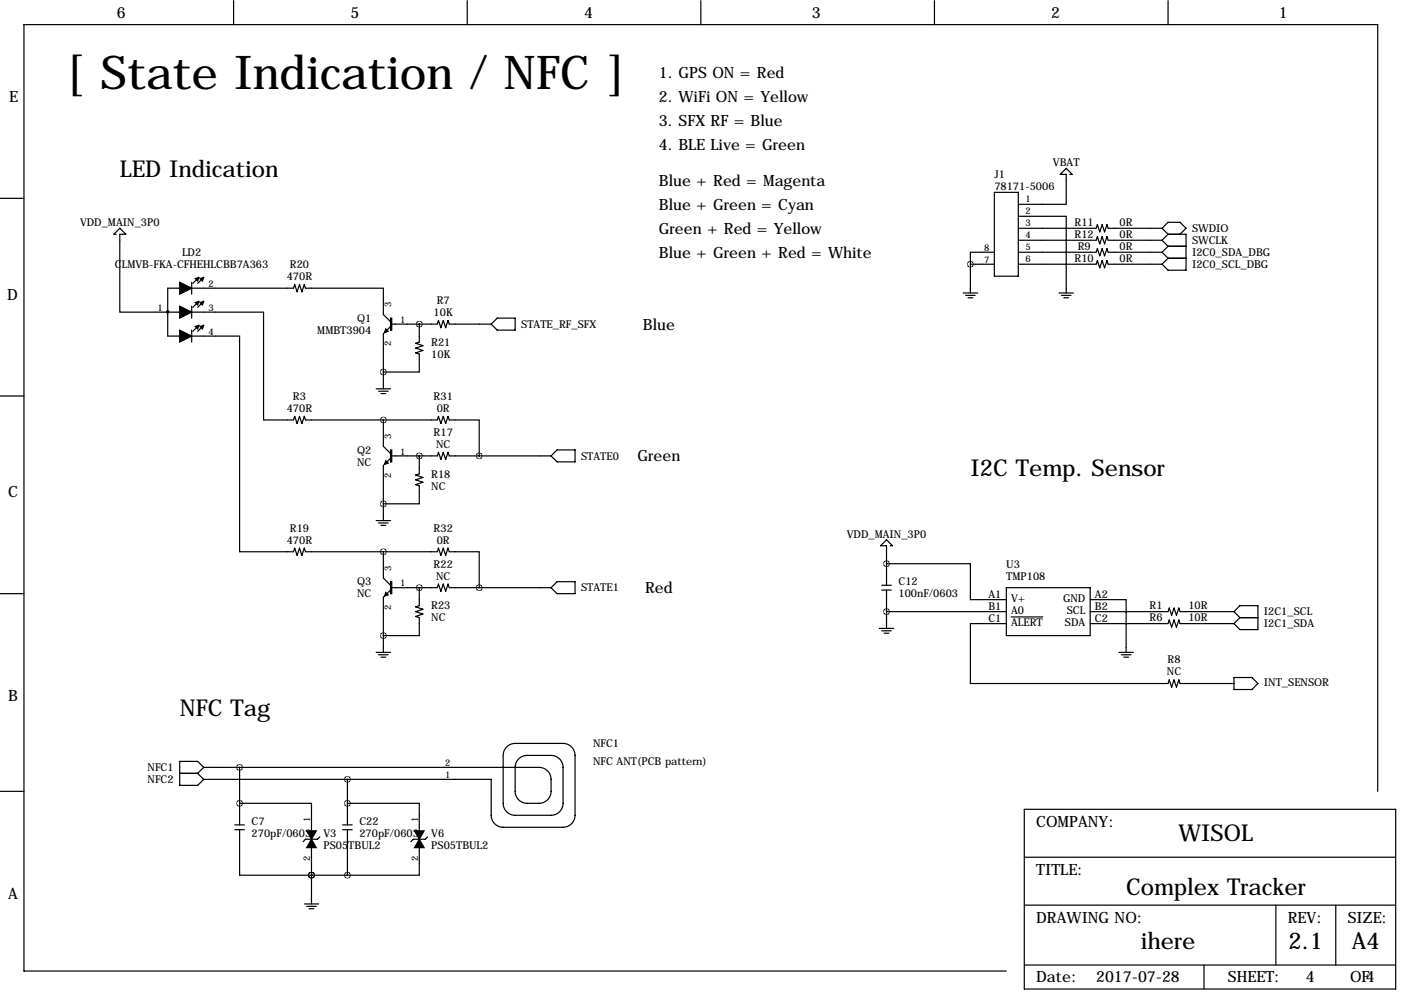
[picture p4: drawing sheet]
<svg xmlns="http://www.w3.org/2000/svg" width="297mm" height="211mm" viewBox="0 0 297 211" stroke-linecap="round" stroke-linejoin="round" font-family="sans-serif">
<g fill="none" stroke="#000" stroke-width=".25">
<path d="M49.5 .1v5.1M99.1 .1v5.1M148.6 .1v5.1M198.1 .1v5.1M247.6 .1v5.1M226.8 37h.5l-1.2-1.3-1.3 1.3h1.3v6.3h-10.2M0 42.1h5.1M24.6 49.7h-.5l1.3-1.3 1.3 1.3h-1.3v16.5h12.7M40.6 59.8v2.6M42.2 58.8l-1.3 1.3M43.2 58.8l-1.3 1.3M205.7 56h5.1"/>
<path d="M205.7 56v6.1M210.8 53.5h-5.1v2.5M210.8 40.8h5.1v17.8h-5.1zM215.9 45.9h10.2v16.2M215.9 48.4h16.5l.3-.8 .5 1.6 .5-1.6 .5 1.6 .5-1.6 .2 .8h11.5M215.9 50.9h16.5l.3-.7 .5 1.5 .5-1.5 .5 1.5 .5-1.5 .2 .7h11.5M215.9 53.5h16.5l.3-.8 .5 1.5 .5-1.5 .5 1.5 .5-1.5 .2 .8h11.5M215.9 56h16.5l.3-.7 .5 1.5 .5-1.5 .5 1.5 .5-1.5 .2 .7h11.5M246.4 53.5l1.2 1.3M246.4 48.4l1.2-1.3h2.6l1.3 1.3-1.3 1.3M246.4 48.4l1.2 1.3M246.4 50.9l1.2 1.3"/>
<path d="M247.6 49.7h3.9v7.6h-3.9l-1.2-1.3M247.6 54.8h3.9M247.6 52.2h3.9M247.6 52.2l-1.2 1.3M247.6 54.8l-1.2 1.2M247.6 49.7l-1.2 1.2M38.1 61.1h-2.5v10.2h2.5M40.6 61.1h21.6l.3-.8 .5 1.6 .5-1.6 .5 1.6 .5-1.6 .3 .8h16.5v5.6l1.5 1.5v-.2M40.6 66.2h15.3v22.8h6.3l.3-.7 .5 1.5 .5-1.5 .5 1.5 .5-1.5 .3 .7h27.9l.3-.7 .5 1.5 .5-1.5 .5 1.5 .5-1.5 .2 .7h6.4v7.7M40.6 71.3h10.2v45.7h11.4l.3-.8 .5 1.5 .5-1.5 .5 1.5 .5-1.5 .3 .8h27.9l.3-.8 .5 1.5 .5-1.5 .5 1.5 .5-1.5 .2 .8h6.4v7.6M40.6 64.9v2.6M40.6 70v2.5"/>
<path d="M42.2 63.9l-1.3 1.3M42.2 69l-1.3 1.2M43.2 63.9l-1.3 1.3M43.2 69l-1.3 1.2M82.8 69.2l-1.5 1.6v11.6M83.1 68.7h9.6l.3-.7 .5 1.5 .5-1.5 .5 1.5 .5-1.5 .2 .7h8.9M88.9 68.7v3.8l-.8 .3 1.6 .5-1.6 .5 1.6 .5-1.6 .5 .8 .3v3.8h-7.6M104.1 68.7l1.3-1.2h3.8v2.5h-3.8zM204.2 62.1h3.1M204.7 62.6h2.1M205.2 63.1h1M224.5 62.1h3.1"/>
<path d="M225 62.6h2.1M225.6 63.1h1M0 84h5.1M79.8 82.4h3M80.3 82.9h2M80.8 83.5h1M81.3 89v5.6l1.5 1.6v-.3M82.8 97.2l-1.5 1.5v11.7M83.1 96.7h9.6l.3-.8 .5 1.5 .5-1.5 .5 1.5 .5-1.5 .2 .8h21.6M88.9 96.7v3.8l-.8 .2 1.6 .5-1.6 .5 1.6 .5-1.6 .6 .8 .2v3.8h-7.6M118.1 95.4h3.8v2.5h-3.8l-1.3-1.2zM79.8 110.4h3"/>
<path d="M80.3 110.9h2M80.8 111.4h1M81.3 117v5.6l1.5 1.5v-.3M188 119.5h17.7v7.6h7.7M188.7 115.7h.5l-1.2-1.3-1.3 1.3h1.3v8.4M0 125.9h5.1M79.8 138.3h3M80.3 138.8h2M80.8 139.3h1M82.8 125.1l-1.5 1.5v11.7M83.1 124.6h9.6l.3-.8 .5 1.6 .5-1.6 .5 1.6 .5-1.6 .2 .8h21.6M88.9 124.6v3.8l-.8 .3 1.6 .5-1.6 .5 1.6 .5-1.6 .5 .8 .3v3.8h-7.6"/>
<path d="M118.1 123.3h3.8v2.6h-3.8l-1.3-1.3zM186.4 133.2h3.1M186.9 124.1h2.1M186.9 125.1h2.1M186.9 133.7h2.1M187.5 134.3h1M188 129.7h25.4M188 125.1v8.1M213.4 132.2h-7.7v12.7h41.9l.3-.7 .5 1.5 .5-1.5 .5 1.5 .5-1.5 .3 .7h11.4M213.4 124.6h17.7v10.2h-17.7zM214.4 130.8h6.7M231.1 127.1h7.7v11.2"/>
<path d="M231.1 129.7h16.5l.3-.8 .5 1.5 .5-1.5 .5 1.5 .5-1.5 .3 .8h11.4M231.1 132.2h16.5l.3-.7 .5 1.5 .5-1.5 .5 1.5 .5-1.5 .3 .7h11.4M237.2 138.3h3.1M237.7 138.8h2.1M238.3 139.3h1M261.6 129.7l1.3 1.3M261.6 129.7l1.3-1.3h3.8v5.1h-3.8l-1.3-1.3M262.9 131h3.8M262.9 131l-1.3 1.2M261.6 143.7h3.8l1.3 1.2-1.3 1.3h-3.8zM0 167.8h5.1M38.1 164h3.8"/>
<path d="M41.9 164l1.3 1.2M43.2 162.7h71.1a2.54 2.54 0 0 1 2.5 2.5v2.6a2.54 2.54 0 0 1-2.5 2.5h-2.5a2.54 2.54 0 0 1-2.6-2.5v-5.1a2.54 2.54 0 0 1 2.6-2.5h5a2.54 2.54 0 0 1 2.6 2.5v7.6a2.54 2.54 0 0 1-2.6 2.6h-7.6a2.54 2.54 0 0 1-2.5-2.6v-10.1a2.54 2.54 0 0 1 2.5-2.6h10.2a2.54 2.54 0 0 1 2.5 2.6v12.7a2.54 2.54 0 0 1-2.5 2.5h-12.7a2.54 2.54 0 0 1-2.6-2.5v-7.7h-60.9M43.2 162.7l-1.3-1.3h-3.8v5.1h3.8l1.3-1.3M43.2 162.7l-1.3 1.3M49.8 174.9h2M49.8 175.9h2M50.8 170.3h15.2v5.9M50.8 175.9v9.7h15.2M50.8 162.7v12.2M66 179.7v12M67.8 177.4l-.5 .5h-2.5l-.5 .5M72.6 174.9h2.1"/>
<path d="M72.6 175.9h2.1M73.7 170.3h15.2v5.9M73.7 165.2v9.7M73.7 175.9v9.7M88.9 179.7v5.9h-15.2M90.7 177.4l-.5 .5h-2.6l-.5 .5M217.2 171.6h78.7v38.1h-78.7zM292.1 167.8v-162.6h-287v200.7h208.3M64.5 191.7h3.1M65 192.2h2.1M65.5 192.7h1M66 185.6h.1"/>
<path d="M66 185.6h7.7M217.2 191.9h78.7M217.2 181.8h78.7M270.5 191.9v12.7M283.2 191.9v12.7M217.2 204.6h78.7M255.3 204.6v5.1"/>
<circle cx="35.6" cy="66.1" r=".25"/>
</g>
<g fill="#000" stroke="#000" stroke-width=".25">
<path d="M38.1 59.8l2.5 1.3-2.5 1.3zM41.4 59.1l.8-.3-.3 .8zM42.4 59.1l.8-.3-.3 .8zM38.1 64.9l2.5 1.3-2.5 1.3zM38.1 70l2.5 1.3-2.5 1.2zM41.4 64.1l.8-.2-.3 .8zM41.4 69.2l.8-.2-.3 .7zM42.4 64.1l.8-.2-.3 .8zM42.4 69.2l.8-.2-.3 .7zM81.8 69.7l.5 .5-.8 .3zM82.8 67.5h.3v2.5h-.3zM81.8 97.7l.5 .5-.8 .2z"/>
<path d="M82.8 95.4h.3v2.5h-.3zM81.8 125.6l.5 .5-.8 .3zM82.8 123.3h.3v2.6h-.3zM65 176.2h2.1l-1.1 1.7zM66 177.9l1.1 1.8h-2.1zM87.9 176.2h2l-1 1.7zM88.9 177.9l1 1.8h-2z"/>
</g>
<path d="M81.2 78.9a.05 .05 0 0 0 .1 0 .05 .05 0 0 0-.1 0zM81.2 106.8a.05 .05 0 0 0 .1 0 .05 .05 0 0 0-.1 0zM81.2 134.8a.05 .05 0 0 0 .1 0 .05 .05 0 0 0-.1 0zM73.6 165.2a.05 .05 0 0 0 .1 0 .05 .05 0 0 0-.1 0zM73.6 170.3a.05 .05 0 0 0 .1 0 .05 .05 0 0 0-.1 0zM73.6 185.6a.05 .05 0 0 0 .1 0 .05 .05 0 0 0-.1 0zM66 185.6a.05 .05 0 0 0 .1 0 .05 .05 0 0 0-.1 0zM66 185.6a.05 .05 0 0 0 .1 0 .05 .05 0 0 0-.1 0zM205.7 56a.05 .05 0 0 0 .1 0 .05 .05 0 0 0-.1 0zM81.2 89a.05 .05 0 0 0 .1 0 .05 .05 0 0 0-.1 0zM81.2 117a.05 .05 0 0 0 .1 0 .05 .05 0 0 0-.1 0zM187.9 129.7a.05 .05 0 0 0 .1 0 .05 .05 0 0 0-.1 0zM187.9 119.5a.05 .05 0 0 0 .1 0 .05 .05 0 0 0-.1 0z" fill="#000" stroke="#000" stroke-width="1.3"/>
<text font-size="9.9" x="14" y="18.8">[ State Indication / NFC ]</text>
<g font-size="4.9">
<text x="25.4" y="37.4">LED Indication</text>
<text x="205.7" y="100.9">I2C Temp. Sensor</text>
<text x="38.1" y="151.7">NFC Tag</text>
<text x="249.9" y="178.4">WISOL</text>
<text x="238.7" y="189.8">Complex Tracker</text>
<text x="241.9" y="201.3">ihere</text>
<text x="273.2" y="201.3">2.1</text>
<text x="286.6" y="201.3">A4</text>
</g>
<g font-size="3.3">
<text x="24.8" y="3.8">6</text>
<text x="74.3" y="3.8">5</text>
<text x="123.8" y="3.8">4</text>
<text x="172.1" y="3.8">3</text>
<text x="222.9" y="3.8">2</text>
<text x="271.2" y="3.8">1</text>
<text x="139.7" y="16.5">1. GPS ON = Red</text>
<text x="1.9" y="21.6">E</text>
<text x="139.7" y="21.6">2. WiFi ON = Yellow</text>
<text x="139.7" y="26.7">3. SFX RF = Blue</text>
<text x="139.7" y="31.8">4. BLE Live = Green</text>
<text x="139.7" y="39.4">Blue + Red = Magenta</text>
<text x="139.7" y="44.5">Blue + Green = Cyan</text>
<text x="139.7" y="49.6">Green + Red = Yellow</text>
<text x="139.7" y="54.6">Blue + Green + Red = White</text>
<text x="1.5" y="63.5">D</text>
<text x="136.3" y="69.9">Blue</text>
<text x="135.2" y="97.8">Green</text>
<text x="1.7" y="105.4">C</text>
<text x="136.8" y="125.8">Red</text>
<text x="1.7" y="148.6">B</text>
<text x="219.7" y="175.3">COMPANY:</text>
<text x="219.7" y="185.4">TITLE:</text>
<text x="1.7" y="190.5">A</text>
<text x="219.7" y="195.6">DRAWING NO:</text>
<text x="273.1" y="195.6">REV:</text>
<text x="285.8" y="195.6">SIZE:</text>
<text x="219.7" y="208.3">Date:</text>
<text x="232.4" y="208.3">2017-07-28</text>
<text x="260.4" y="208.3">SHEET:</text>
<text x="276.9" y="208.3">4</text>
<text x="286.2" y="208.3">OF4</text>
</g>
<g font-size="2.3">
<text x="223.2" y="35.2">VBAT</text>
<text x="210.8" y="37.8">J1</text>
<text x="210.8" y="40.3">78171-5006</text>
<text x="17" y="47.9">VDD_MAIN_3P0</text>
<text x="227.8" y="47.9">R11</text>
<text x="237.4" y="47.9">0R</text>
<text x="227.8" y="50.5">R12</text>
<text x="228.5" y="53">R9</text>
<text x="237.4" y="50.5">0R</text>
<text x="237.4" y="53">0R</text>
<text x="252.7" y="49.2">SWDIO</text>
<text x="252.7" y="51.7">SWCLK</text>
<text x="24.4" y="56.8">CLMVB-FKA-CFHEHLCBB7A363</text>
<text x="38.6" y="54.3">LD2</text>
<text x="60.8" y="59.4">470R</text>
<text x="61.5" y="56.8">R20</text>
<text x="227.8" y="55.6">R10</text>
<text x="237.4" y="55.6">0R</text>
<text x="252.7" y="54.3">I2C0_SDA_DBG</text>
<text x="252.7" y="56.8">I2C0_SCL_DBG</text>
<text x="92.6" y="64.4">R7</text>
<text x="67.3" y="70.8">MMBT3904</text>
<text x="75.7" y="68.3">Q1</text>
<text x="91.9" y="67">10K</text>
<text x="110.5" y="69.5">STATE_RF_SFX</text>
<text x="91.4" y="73.3">R21</text>
<text x="91.4" y="75.9">10K</text>
<text x="60.8" y="87.3">470R</text>
<text x="62.1" y="84.8">R3</text>
<text x="91.9" y="84.8">R31</text>
<text x="92.6" y="87.3">0R</text>
<text x="91.9" y="92.4">R17</text>
<text x="92.5" y="94.9">NC</text>
<text x="75.7" y="96.2">Q2</text>
<text x="75.7" y="98.7">NC</text>
<text x="91.4" y="101.3">R18</text>
<text x="123.2" y="97.5">STATE0</text>
<text x="91.4" y="103.8">NC</text>
<text x="61.5" y="112.7">R19</text>
<text x="91.9" y="112.7">R32</text>
<text x="179.5" y="114">VDD_MAIN_3P0</text>
<text x="60.8" y="115.2">470R</text>
<text x="92.6" y="115.2">0R</text>
<text x="75.7" y="124.1">Q3</text>
<text x="91.9" y="120.3">R22</text>
<text x="92.5" y="122.9">NC</text>
<text x="123.2" y="125.4">STATE1</text>
<text x="190.5" y="124.1">C12</text>
<text x="213.4" y="120.3">U3</text>
<text x="213.4" y="122.9">TMP108</text>
<text x="75.7" y="126.7">NC</text>
<text x="91.4" y="129.2">R23</text>
<text x="91.4" y="131.8">NC</text>
<text x="190.5" y="126.7">100nF/0603</text>
<text x="209.6" y="126.9">A1</text>
<text x="209.6" y="129.4">B1</text>
<text x="209.6" y="132">C1</text>
<text x="214.4" y="127.7">V+</text>
<text x="214.4" y="130.2">A0</text>
<text x="225.4" y="127.7">GND</text>
<text x="226.2" y="130.2">SCL</text>
<text x="232.2" y="132">C2</text>
<text x="232.2" y="129.4">B2</text>
<text x="232.2" y="126.9">A2</text>
<text x="243.7" y="129.2">R1</text>
<text x="243.7" y="131.8">R6</text>
<text x="252" y="129.2">10R</text>
<text x="252" y="131.8">10R</text>
<text x="268" y="130.5">I2C1_SCL</text>
<text x="214.4" y="132.8">ALERT</text>
<text x="225.8" y="132.8">SDA</text>
<text x="268" y="133">I2C1_SDA</text>
<text x="247.4" y="143.2">NC</text>
<text x="247.5" y="140.6">R8</text>
<text x="268" y="145.5">INT_SENSOR</text>
<text x="125.7" y="158.4">NFC1</text>
<text x="31.3" y="166">NFC2</text>
<text x="31.3" y="163.5">NFC1</text>
<text x="125.7" y="162.2">NFC ANT(PCB pattern)</text>
<text x="53.3" y="174.9">C7</text>
<text x="53.3" y="177.5">270pF/0603</text>
<text x="68.6" y="177.5">V3</text>
<text x="76.2" y="174.9">C22</text>
<text x="76.2" y="177.5">270pF/0603</text>
<text x="91.4" y="177.5">V6</text>
<text x="68.6" y="180">PS05TBUL2</text>
<text x="91.4" y="180">PS05TBUL2</text>
</g>
<g font-size="2">
<text x="217.4" y="42.8">1</text>
<text x="217.4" y="45.4">2</text>
<text x="217.4" y="47.9">3</text>
<text x="208.7" y="53.2">8</text>
<text x="217.4" y="50.4">4</text>
<text x="217.4" y="53">5</text>
<text x="208.7" y="55.8">7</text>
<text x="217.4" y="55.5">6</text>
<text x="33.4" y="65.9">1</text>
<text x="44.2" y="60.8">2</text>
<text x="44.2" y="65.9">3</text>
<text x="82.9" y="65.2" transform="rotate(-90 82.9 65.2)">3</text>
<text x="44.2" y="71">4</text>
<text x="84.8" y="68.5">1</text>
<text x="82.9" y="73.4" transform="rotate(-90 82.9 73.4)">2</text>
<text x="82.9" y="93.1" transform="rotate(-90 82.9 93.1)">3</text>
<text x="82.9" y="101.3" transform="rotate(-90 82.9 101.3)">2</text>
<text x="84.8" y="96.4">1</text>
<text x="82.9" y="121" transform="rotate(-90 82.9 121)">3</text>
<text x="84.8" y="124.3">1</text>
<text x="82.9" y="129.3" transform="rotate(-90 82.9 129.3)">2</text>
<text x="94.4" y="165">1</text>
<text x="94.4" y="162.4">2</text>
<text x="65.8" y="174.4" transform="rotate(-90 65.8 174.4)">1</text>
<text x="88.6" y="174.4" transform="rotate(-90 88.6 174.4)">1</text>
<text x="65.8" y="182.6" transform="rotate(-90 65.8 182.6)">2</text>
<text x="88.6" y="182.6" transform="rotate(-90 88.6 182.6)">2</text>
</g>
</svg>
